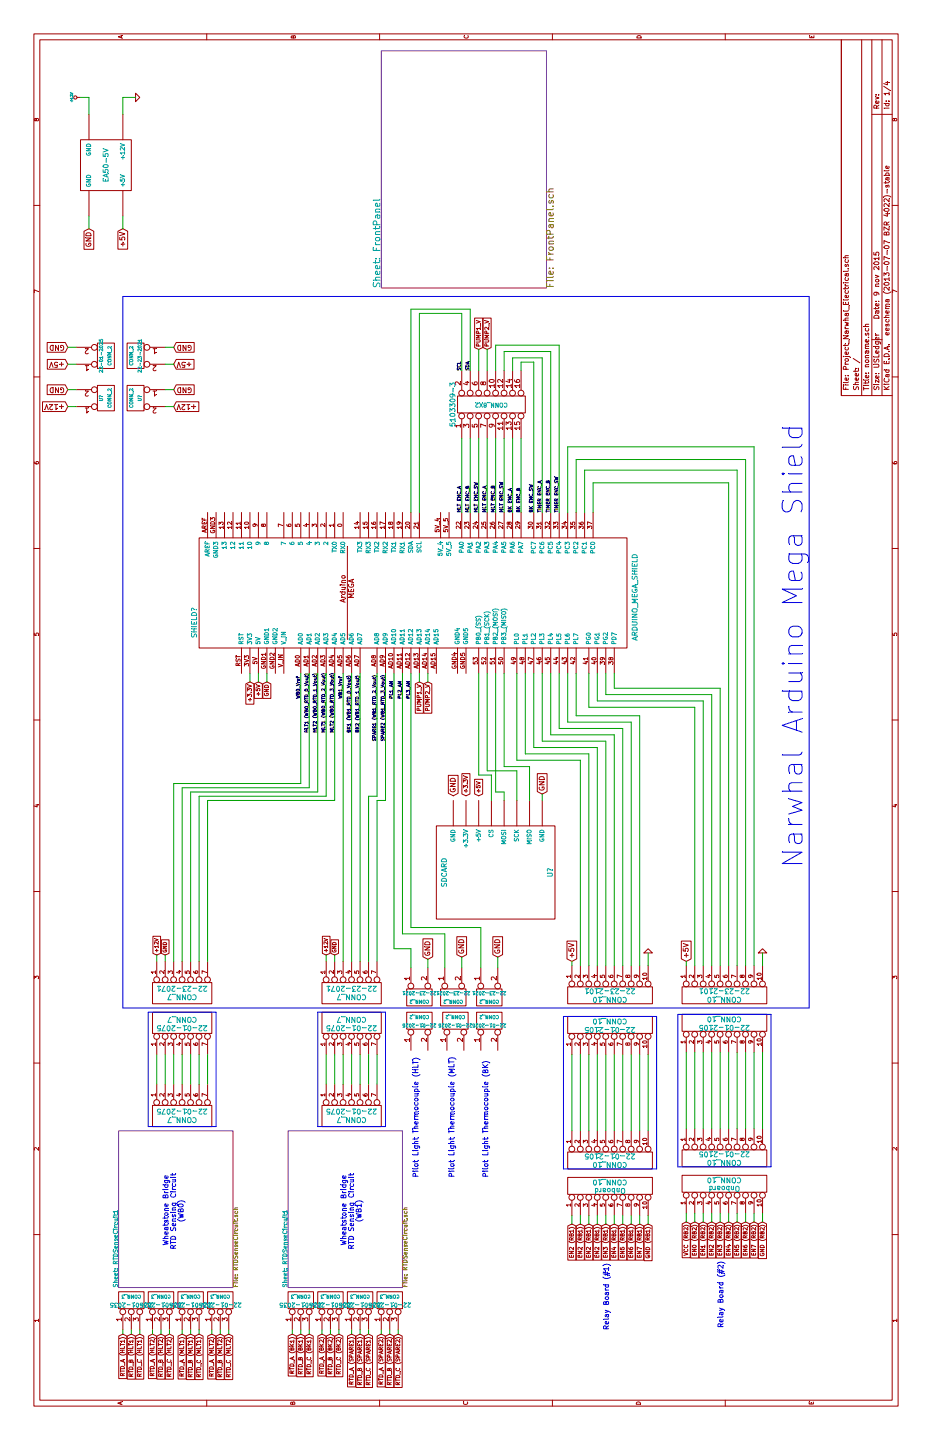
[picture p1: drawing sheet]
EESchema Schematic File Version 2
LIBS:power
LIBS:device
LIBS:transistors
LIBS:conn
LIBS:linear
LIBS:regul
LIBS:74xx
LIBS:cmos4000
LIBS:adc-dac
LIBS:memory
LIBS:xilinx
LIBS:special
LIBS:microcontrollers
LIBS:dsp
LIBS:microchip
LIBS:analog_switches
LIBS:motorola
LIBS:texas
LIBS:intel
LIBS:audio
LIBS:interface
LIBS:digital-audio
LIBS:philips
LIBS:display
LIBS:cypress
LIBS:siliconi
LIBS:opto
LIBS:atmel
LIBS:valves
LIBS:NarwhalLib
LIBS:Project_Narwhal_Electrical-cache
EELAYER 27 0
EELAYER END
$Descr USLedger 17000 11000
encoding utf-8
Sheet 1 4
Title "noname.sch"
Date "9 nov 2015"
Rev ""
Comp ""
Comment1 ""
Comment2 ""
Comment3 ""
Comment4 ""
$EndDescr
$Comp
L CONN_10 22-01-2105
U 1 1
P 4900 7200
F 0 "22-01-2105" V 4850 7200 60  0000 C CNN
F 1 "CONN_10" V 4950 7200 60  0000 C CNN
F 2 "" H 4900 7200 60  0000 C CNN
F 3 "" H 4900 7200 60  0000 C CNN
	1    4900 7200
	1    0    0    -1  
$EndComp
$Comp
L CONN_10 22-01-2105
U 1 1
P 4925 8550
F 0 "22-01-2105" V 4875 8550 60  0000 C CNN
F 1 "CONN_10" V 4975 8550 60  0000 C CNN
F 2 "" H 4925 8550 60  0000 C CNN
F 3 "" H 4925 8550 60  0000 C CNN
	1    4925 8550
	1    0    0    -1  
$EndComp
$Comp
L CONN_10 22-23-2101
U 1 1
P 5250 7200
F 0 "22-23-2101" V 5200 7200 60  0000 C CNN
F 1 "CONN_10" V 5300 7200 60  0000 C CNN
F 2 "" H 5250 7200 60  0000 C CNN
F 3 "" H 5250 7200 60  0000 C CNN
	1    5250 7200
	-1   0    0    -1  
$EndComp
$Comp
L CONN_10 22-23-2101
U 1 1
P 5250 8550
F 0 "22-23-2101" V 5200 8550 60  0000 C CNN
F 1 "CONN_10" V 5300 8550 60  0000 C CNN
F 2 "" H 5250 8550 60  0000 C CNN
F 3 "" H 5250 8550 60  0000 C CNN
	1    5250 8550
	-1   0    0    -1  
$EndComp
$Comp
L CONN_2 22-23-2021
U 1 1
P 5225 4950
F 0 "22-23-2021" V 5175 4950 40  0000 C CNN
F 1 "CONN_2" V 5275 4950 40  0000 C CNN
F 2 "" H 5225 4950 60  0000 C CNN
F 3 "" H 5225 4950 60  0000 C CNN
	1    5225 4950
	-1   0    0    -1  
$EndComp
$Comp
L CONN_2 22-01-2025
U 1 1
P 4950 4950
F 0 "22-01-2025" V 4900 4950 40  0000 C CNN
F 1 "CONN_2" V 5000 4950 40  0000 C CNN
F 2 "" H 4950 4950 60  0000 C CNN
F 3 "" H 4950 4950 60  0000 C CNN
	1    4950 4950
	1    0    0    -1  
$EndComp
$Comp
L CONN_2 22-23-2021
U 1 1
P 5225 5350
F 0 "22-23-2021" V 5175 5350 40  0000 C CNN
F 1 "CONN_2" V 5275 5350 40  0000 C CNN
F 2 "" H 5225 5350 60  0000 C CNN
F 3 "" H 5225 5350 60  0000 C CNN
	1    5225 5350
	-1   0    0    -1  
$EndComp
$Comp
L CONN_2 22-01-2025
U 1 1
P 4950 5375
F 0 "22-01-2025" V 4900 5375 40  0000 C CNN
F 1 "CONN_2" V 5000 5375 40  0000 C CNN
F 2 "" H 4950 5375 60  0000 C CNN
F 3 "" H 4950 5375 60  0000 C CNN
	1    4950 5375
	1    0    0    -1  
$EndComp
$Comp
L CONN_2 22-23-2021
U 1 1
P 5225 5775
F 0 "22-23-2021" V 5175 5775 40  0000 C CNN
F 1 "CONN_2" V 5275 5775 40  0000 C CNN
F 2 "" H 5225 5775 60  0000 C CNN
F 3 "" H 5225 5775 60  0000 C CNN
	1    5225 5775
	-1   0    0    -1  
$EndComp
$Comp
L CONN_2 22-01-2025
U 1 1
P 4950 5775
F 0 "22-01-2025" V 4900 5775 40  0000 C CNN
F 1 "CONN_2" V 5000 5775 40  0000 C CNN
F 2 "" H 4950 5775 60  0000 C CNN
F 3 "" H 4950 5775 60  0000 C CNN
	1    4950 5775
	1    0    0    -1  
$EndComp
Text Notes 3100 4950 0    60   ~ 0
Pilot Light Thermocouple (HLT)
Text Notes 3100 5375 0    60   ~ 0
Pilot Light Thermocouple (MLT)
Text Notes 3100 5775 0    60   ~ 0
Pilot Light Thermocouple (BK)
$Comp
L GND #PWR?
U 1 1
P 5750 9000
F 0 "#PWR?" H 5750 9000 30  0001 C CNN
F 1 "GND" H 5750 8930 30  0001 C CNN
F 2 "" H 5750 9000 60  0000 C CNN
F 3 "" H 5750 9000 60  0000 C CNN
	1    5750 9000
	0    -1   1    0   
$EndComp
$Comp
L GND #PWR?
U 1 1
P 5750 7650
F 0 "#PWR?" H 5750 7650 30  0001 C CNN
F 1 "GND" H 5750 7580 30  0001 C CNN
F 2 "" H 5750 7650 60  0000 C CNN
F 3 "" H 5750 7650 60  0000 C CNN
	1    5750 7650
	0    -1   1    0   
$EndComp
$Comp
L CONN_10 Onboard
U 1 1
P 3000 7200
F 0 "Onboard" V 2950 7200 60  0000 C CNN
F 1 "CONN_10" V 3050 7200 60  0000 C CNN
F 2 "" H 3000 7200 60  0000 C CNN
F 3 "" H 3000 7200 60  0000 C CNN
	1    3000 7200
	1    0    0    -1  
$EndComp
$Comp
L CONN_10 Onboard
U 1 1
P 3025 8550
F 0 "Onboard" V 2975 8550 60  0000 C CNN
F 1 "CONN_10" V 3075 8550 60  0000 C CNN
F 2 "" H 3025 8550 60  0000 C CNN
F 3 "" H 3025 8550 60  0000 C CNN
	1    3025 8550
	1    0    0    -1  
$EndComp
$Comp
L CONN_10 22-01-2105
U 1 1
P 3300 7200
F 0 "22-01-2105" V 3250 7200 60  0000 C CNN
F 1 "CONN_10" V 3350 7200 60  0000 C CNN
F 2 "" H 3300 7200 60  0000 C CNN
F 3 "" H 3300 7200 60  0000 C CNN
	1    3300 7200
	-1   0    0    -1  
$EndComp
$Comp
L CONN_10 22-01-2105
U 1 1
P 3325 8550
F 0 "22-01-2105" V 3275 8550 60  0000 C CNN
F 1 "CONN_10" V 3375 8550 60  0000 C CNN
F 2 "" H 3325 8550 60  0000 C CNN
F 3 "" H 3325 8550 60  0000 C CNN
	1    3325 8550
	-1   0    0    -1  
$EndComp
Text Notes 1325 8550 0    60   ~ 0
Relay Board (#2)
Text Notes 1300 7200 0    60   ~ 0
Relay Board (#1)
$Sheet
S 13600 4500 2800 1950
U 55E39838
F0 "FrontPanel" 79
F1 "FrontPanel.sch" 79
$EndSheet
$Comp
L ARDUINO_MEGA_SHIELD SHIELD?
U 1 1
P 10050 4800
F 0 "SHIELD?" H 9650 7300 60  0000 C CNN
F 1 "ARDUINO_MEGA_SHIELD" H 9950 2100 60  0000 C CNN
F 2 "" H 10050 4800 60  0000 C CNN
F 3 "" H 10050 4800 60  0000 C CNN
	1    10050 4800
	1    0    0    -1  
$EndComp
Text GLabel 1250 1450 0    47   Input ~ 0
RTD_A (HLT1)
Text GLabel 1250 1550 0    47   Input ~ 0
RTD_B (HLT1)
Text GLabel 1250 1650 0    47   Input ~ 0
RTD_C (HLT1)
Text GLabel 2550 7050 0    47   Input ~ 0
EN2 (RB1)
Text GLabel 2550 7150 0    47   Input ~ 0
EN3 (RB1)
Text GLabel 2550 7250 0    47   Input ~ 0
EN4 (RB1)
Text GLabel 2550 7350 0    47   Input ~ 0
EN5 (RB1)
Text GLabel 2550 7450 0    47   Input ~ 0
EN6 (RB1)
Text GLabel 2550 7550 0    47   Input ~ 0
EN7 (RB1)
Text GLabel 2550 7650 0    47   Input ~ 0
GND (RB1)
Text GLabel 2575 8100 0    47   Input ~ 0
VCC (RB2)
Text GLabel 2575 8200 0    47   Input ~ 0
EN0 (RB2)
Text GLabel 2575 8300 0    47   Input ~ 0
EN1 (RB2)
Text GLabel 2575 8400 0    47   Input ~ 0
EN2 (RB2)
Text GLabel 2575 8500 0    47   Input ~ 0
EN3 (RB2)
Text GLabel 2575 8600 0    47   Input ~ 0
EN4 (RB2)
Text GLabel 2575 8700 0    47   Input ~ 0
EN5 (RB2)
Text GLabel 2575 8800 0    47   Input ~ 0
EN6 (RB2)
Text GLabel 2575 8900 0    47   Input ~ 0
EN7 (RB2)
Text GLabel 2575 9000 0    47   Input ~ 0
GND (RB2)
$Comp
L CONN_2 22-01-2025
U 1 1
P 12800 1250
F 0 "22-01-2025" V 12750 1250 40  0000 C CNN
F 1 "CONN_2" V 12850 1250 40  0000 C CNN
F 2 "" H 12800 1250 60  0000 C CNN
F 3 "" H 12800 1250 60  0000 C CNN
	1    12800 1250
	0    -1   1    0   
$EndComp
Text GLabel 5700 5875 2    60   Input ~ 0
GND
Text GLabel 5700 5450 2    60   Input ~ 0
GND
Text GLabel 5675 5050 2    60   Input ~ 0
GND
Text Label 8750 4650 0    39   ~ 0
PL1_AN
Text Label 8750 4750 0    39   ~ 0
PL2_AN
Text Label 8750 4850 0    39   ~ 0
PL3_AN
Text Label 8750 3550 0    39   ~ 0
WB0_Vref
Text Label 8350 3650 0    39   ~ 0
HLT1 (WB0_RTD_0_Vout)
$Comp
L CONN_3 22-01-2035
U 1 1
P 1650 1550
F 0 "22-01-2035" V 1600 1550 50  0000 C CNN
F 1 "CONN_3" V 1700 1550 40  0000 C CNN
F 2 "" H 1650 1550 60  0000 C CNN
F 3 "" H 1650 1550 60  0000 C CNN
	1    1650 1550
	1    0    0    -1  
$EndComp
$Comp
L CONN_3 22-01-2035
U 1 1
P 1650 1900
F 0 "22-01-2035" V 1600 1900 50  0000 C CNN
F 1 "CONN_3" V 1700 1900 40  0000 C CNN
F 2 "" H 1650 1900 60  0000 C CNN
F 3 "" H 1650 1900 60  0000 C CNN
	1    1650 1900
	1    0    0    -1  
$EndComp
$Comp
L CONN_3 22-01-2035
U 1 1
P 1650 2250
F 0 "22-01-2035" V 1600 2250 50  0000 C CNN
F 1 "CONN_3" V 1700 2250 40  0000 C CNN
F 2 "" H 1650 2250 60  0000 C CNN
F 3 "" H 1650 2250 60  0000 C CNN
	1    1650 2250
	1    0    0    -1  
$EndComp
$Sheet
S 1800 1400 1850 1350
U 55E57BF5
F0 "RTDSenseCircuit1" 50
F1 "RTDSenseCircuit.sch" 50
$EndSheet
Text GLabel 5725 1850 2    43   Input ~ 0
+12V
Text GLabel 5725 1950 2    43   Input ~ 0
GND
Text GLabel 5650 6750 2    60   Input ~ 0
+5V
Text GLabel 5650 8100 2    60   Input ~ 0
+5V
Text GLabel 8950 3050 0    47   Input ~ 0
+5V
Text GLabel 8950 3150 0    47   Input ~ 0
GND
Text GLabel 12700 800  1    60   Input ~ 0
+5V
Text GLabel 12900 800  1    60   Input ~ 0
GND
Text GLabel 1250 1800 0    47   Input ~ 0
RTD_A (HLT2)
Text GLabel 1250 1900 0    47   Input ~ 0
RTD_B (HLT2)
Text GLabel 1250 2000 0    47   Input ~ 0
RTD_C (HLT2)
Text GLabel 1250 2150 0    47   Input ~ 0
RTD_A (MLT1)
Text GLabel 1250 2250 0    47   Input ~ 0
RTD_B (MLT1)
Text GLabel 1250 2350 0    47   Input ~ 0
RTD_C (MLT1)
$Comp
L CONN_3 22-01-2035
U 1 1
P 1650 2600
F 0 "22-01-2035" V 1600 2600 50  0000 C CNN
F 1 "CONN_3" V 1700 2600 40  0000 C CNN
F 2 "" H 1650 2600 60  0000 C CNN
F 3 "" H 1650 2600 60  0000 C CNN
	1    1650 2600
	1    0    0    -1  
$EndComp
Text GLabel 1250 2500 0    47   Input ~ 0
RTD_A (MLT2)
Text GLabel 1250 2600 0    47   Input ~ 0
RTD_B (MLT2)
Text GLabel 1250 2700 0    47   Input ~ 0
RTD_C (MLT2)
Text GLabel 1250 3450 0    47   Input ~ 0
RTD_A (BK1)
Text GLabel 1250 3550 0    47   Input ~ 0
RTD_B (BK1)
Text GLabel 1250 3650 0    47   Input ~ 0
RTD_C (BK1)
$Comp
L CONN_3 22-01-2035
U 1 1
P 1650 3550
F 0 "22-01-2035" V 1600 3550 50  0000 C CNN
F 1 "CONN_3" V 1700 3550 40  0000 C CNN
F 2 "" H 1650 3550 60  0000 C CNN
F 3 "" H 1650 3550 60  0000 C CNN
	1    1650 3550
	1    0    0    -1  
$EndComp
$Comp
L CONN_3 22-01-2035
U 1 1
P 1650 3900
F 0 "22-01-2035" V 1600 3900 50  0000 C CNN
F 1 "CONN_3" V 1700 3900 40  0000 C CNN
F 2 "" H 1650 3900 60  0000 C CNN
F 3 "" H 1650 3900 60  0000 C CNN
	1    1650 3900
	1    0    0    -1  
$EndComp
$Comp
L CONN_3 22-01-2035
U 1 1
P 1650 4250
F 0 "22-01-2035" V 1600 4250 50  0000 C CNN
F 1 "CONN_3" V 1700 4250 40  0000 C CNN
F 2 "" H 1650 4250 60  0000 C CNN
F 3 "" H 1650 4250 60  0000 C CNN
	1    1650 4250
	1    0    0    -1  
$EndComp
Text GLabel 1250 3800 0    47   Input ~ 0
RTD_A (BK2)
Text GLabel 1250 3900 0    47   Input ~ 0
RTD_B (BK2)
Text GLabel 1250 4000 0    47   Input ~ 0
RTD_C (BK2)
Text GLabel 1250 4150 0    47   Input ~ 0
RTD_A (SPARE1)
Text GLabel 1250 4250 0    47   Input ~ 0
RTD_B (SPARE1)
Text GLabel 1250 4350 0    47   Input ~ 0
RTD_C (SPARE1)
$Comp
L CONN_3 22-01-2035
U 1 1
P 1650 4600
F 0 "22-01-2035" V 1600 4600 50  0000 C CNN
F 1 "CONN_3" V 1700 4600 40  0000 C CNN
F 2 "" H 1650 4600 60  0000 C CNN
F 3 "" H 1650 4600 60  0000 C CNN
	1    1650 4600
	1    0    0    -1  
$EndComp
Text GLabel 1250 4500 0    47   Input ~ 0
RTD_A (SPARE2)
Text GLabel 1250 4600 0    47   Input ~ 0
RTD_B (SPARE2)
Text GLabel 1250 4700 0    47   Input ~ 0
RTD_C (SPARE2)
$Sheet
S 1800 3400 1850 1350
U 55E62603
F0 "RTDSenseCircuit1" 50
F1 "RTDSenseCircuit.sch" 50
$EndSheet
Text Notes 2250 2000 0    60   ~ 0
 Wheatstone Bridge \nRTD Sensing Circuit\n       (WB0)
Text Notes 2250 4100 0    60   ~ 0
 Wheatstone Bridge \nRTD Sensing Circuit\n       (WB1)
Text Label 8350 3750 0    39   ~ 0
HLT2 (WB0_RTD_1_Vout)
Text Label 8350 3850 0    39   ~ 0
MLT1 (WB0_RTD_2_Vout)
Text Label 8350 3950 0    39   ~ 0
MLT2 (WB0_RTD_3_Vout)
Text Label 8750 4050 0    39   ~ 0
WB1_Vref
Text Label 8350 4150 0    39   ~ 0
BK1 (WB1_RTD_0_Vout)
Text Label 8350 4250 0    39   ~ 0
BK2 (WB1_RTD_1_Vout)
Text Label 8250 4450 0    39   ~ 0
SPARE1 (WB1_RTD_2_Vout)
Text Label 8250 4550 0    39   ~ 0
SPARE2 (WB1_RTD_3_Vout)
Text Label 10950 5450 0    39   ~ 0
HLT ENC_A
Text Label 10950 5550 0    39   ~ 0
HLT ENC_B
Text Label 10950 5650 0    39   ~ 0
HLT ENC_SW
Text Label 10950 5750 0    39   ~ 0
MLT ENC_A
Text Label 10950 5850 0    39   ~ 0
MLT ENC_B
Text Label 10950 5950 0    39   ~ 0
MLT ENC_SW
Text Label 10950 6050 0    39   ~ 0
BK ENC_A
Text Label 10950 6150 0    39   ~ 0
BK ENC_B
Text Label 10950 6300 0    39   ~ 0
BK ENC_SW
Text Label 10950 6400 0    39   ~ 0
TIMER ENC_A
Text Label 10950 6500 0    39   ~ 0
TIMER ENC_B
Text Label 10950 6600 0    39   ~ 0
TIMER ENC_SW
$Comp
L CONN_2 22-23-2021
U 1 1
P 12800 1600
F 0 "22-23-2021" V 12750 1600 40  0000 C CNN
F 1 "CONN_2" V 12850 1600 40  0000 C CNN
F 2 "" H 12800 1600 60  0000 C CNN
F 3 "" H 12800 1600 60  0000 C CNN
	1    12800 1600
	0    1    -1   0   
$EndComp
Text GLabel 12700 2050 3    60   Input ~ 0
+5V
Text GLabel 12900 2050 3    60   Input ~ 0
GND
Text Label 12625 5550 0    39   ~ 0
SDA
Text Label 12625 5450 0    39   ~ 0
SCL
Text GLabel 12875 5650 2    47   Input ~ 0
PUMP1_V
Text GLabel 12875 5750 2    47   Input ~ 0
PUMP2_V
Text GLabel 8950 4950 0    47   Input ~ 0
PUMP1_V
Text GLabel 8950 5050 0    47   Input ~ 0
PUMP2_V
Text Notes 6750 9500 0    236  ~ 0
Narwhal Arduino Mega Shield
$Comp
L EA50-5V U?
U 1 1
P 15050 1250
F 0 "U?" H 15050 1250 60  0001 C CNN
F 1 "EA50-5V" H 15050 1250 60  0000 C CNN
F 2 "" H 15050 1250 60  0000 C CNN
F 3 "" H 15050 1250 60  0000 C CNN
	1    15050 1250
	-1   0    0    1   
$EndComp
Text GLabel 14300 1050 0    60   Input ~ 0
GND
Text GLabel 14300 1450 0    60   Input ~ 0
+5V
$Comp
L +12V #PWR?
U 1 1
P 15850 950
F 0 "#PWR?" H 15850 900 20  0001 C CNN
F 1 "+12V" H 15850 1050 30  0000 C CNN
F 2 "" H 15850 950 60  0000 C CNN
F 3 "" H 15850 950 60  0000 C CNN
	1    15850 950 
	1    0    0    -1  
$EndComp
$Comp
L GND #PWR?
U 1 1
P 15850 1600
F 0 "#PWR?" H 15850 1600 30  0001 C CNN
F 1 "GND" H 15850 1530 30  0001 C CNN
F 2 "" H 15850 1600 60  0000 C CNN
F 3 "" H 15850 1600 60  0000 C CNN
	1    15850 1600
	1    0    0    -1  
$EndComp
Text GLabel 2550 6950 0    47   Input ~ 0
EN2 (RB1)
Text GLabel 2550 6850 0    47   Input ~ 0
EN2 (RB1)
Text GLabel 2550 6750 0    47   Input ~ 0
EN2 (RB1)
$Comp
L CONN_7 22-01-2075
U 1 1
P 4900 2150
F 0 "22-01-2075" V 4870 2150 60  0000 C CNN
F 1 "CONN_7" V 4970 2150 60  0000 C CNN
F 2 "" H 4900 2150 60  0000 C CNN
F 3 "" H 4900 2150 60  0000 C CNN
	1    4900 2150
	1    0    0    -1  
$EndComp
$Comp
L CONN_7 22-01-2075
U 1 1
P 3850 2150
F 0 "22-01-2075" V 3820 2150 60  0000 C CNN
F 1 "CONN_7" V 3920 2150 60  0000 C CNN
F 2 "" H 3850 2150 60  0000 C CNN
F 3 "" H 3850 2150 60  0000 C CNN
	1    3850 2150
	-1   0    0    -1  
$EndComp
$Comp
L CONN_7 22-23-2071
U 1 1
P 5300 2150
F 0 "22-23-2071" V 5270 2150 60  0000 C CNN
F 1 "CONN_7" V 5370 2150 60  0000 C CNN
F 2 "" H 5300 2150 60  0000 C CNN
F 3 "" H 5300 2150 60  0000 C CNN
	1    5300 2150
	-1   0    0    -1  
$EndComp
$Comp
L CONN_7 22-01-2075
U 1 1
P 4900 4150
F 0 "22-01-2075" V 4870 4150 60  0000 C CNN
F 1 "CONN_7" V 4970 4150 60  0000 C CNN
F 2 "" H 4900 4150 60  0000 C CNN
F 3 "" H 4900 4150 60  0000 C CNN
	1    4900 4150
	1    0    0    -1  
$EndComp
$Comp
L CONN_7 22-01-2075
U 1 1
P 3850 4150
F 0 "22-01-2075" V 3820 4150 60  0000 C CNN
F 1 "CONN_7" V 3920 4150 60  0000 C CNN
F 2 "" H 3850 4150 60  0000 C CNN
F 3 "" H 3850 4150 60  0000 C CNN
	1    3850 4150
	-1   0    0    -1  
$EndComp
Text GLabel 5725 3850 2    43   Input ~ 0
+12V
Text GLabel 5725 3950 2    43   Input ~ 0
GND
$Comp
L CONN_7 22-23-2071
U 1 1
P 5300 4150
F 0 "22-23-2071" V 5270 4150 60  0000 C CNN
F 1 "CONN_7" V 5370 4150 60  0000 C CNN
F 2 "" H 5300 4150 60  0000 C CNN
F 3 "" H 5300 4150 60  0000 C CNN
	1    5300 4150
	-1   0    0    -1  
$EndComp
$Comp
L CONN_8X2 5103309-3
U 1 1
P 12225 5800
F 0 "5103309-3" H 12225 6250 60  0000 C CNN
F 1 "CONN_8X2" V 12225 5800 50  0000 C CNN
F 2 "" H 12225 5800 60  0000 C CNN
F 3 "" H 12225 5800 60  0000 C CNN
	1    12225 5800
	1    0    0    -1  
$EndComp
$Comp
L CONN_2 U?
U 1 1
P 12300 1600
F 0 "U?" V 12250 1600 40  0000 C CNN
F 1 "CONN_2" V 12350 1600 40  0000 C CNN
F 2 "" H 12300 1600 60  0000 C CNN
F 3 "" H 12300 1600 60  0000 C CNN
	1    12300 1600
	0    1    -1   0   
$EndComp
Text GLabel 12200 2050 3    60   Input ~ 0
+12V
Text GLabel 12400 2050 3    60   Input ~ 0
GND
$Comp
L CONN_2 U?
U 1 1
P 12300 1250
F 0 "U?" V 12250 1250 40  0000 C CNN
F 1 "CONN_2" V 12350 1250 40  0000 C CNN
F 2 "" H 12300 1250 60  0000 C CNN
F 3 "" H 12300 1250 60  0000 C CNN
	1    12300 1250
	0    -1   1    0   
$EndComp
Text GLabel 12200 800  1    60   Input ~ 0
+12V
Text GLabel 12400 800  1    60   Input ~ 0
GND
$Comp
L SDCARD U?
U 1 1
P 6700 5800
F 0 "U?" H 6700 5100 60  0000 C CNN
F 1 "SDCARD" H 6700 6350 60  0000 C CNN
F 2 "" H 6700 5750 60  0000 C CNN
F 3 "" H 6700 5750 60  0000 C CNN
	1    6700 5800
	1    0    0    -1  
$EndComp
Text GLabel 7605 5350 2    60   Input ~ 0
GND
Text GLabel 7625 6400 2    60   Input ~ 0
GND
Text GLabel 8950 2950 0    47   Input ~ 0
+3.3V
Text GLabel 7605 5650 2    47   Input ~ 0
+5V
Text GLabel 7605 5500 2    47   Input ~ 0
+3.3V
Wire Wire Line
	7750 3550 9050 3550
Wire Wire Line
	7700 3650 9050 3650
Wire Wire Line
	7650 3750 9050 3750
Wire Wire Line
	7600 3850 9050 3850
Wire Wire Line
	7550 3950 9050 3950
Wire Wire Line
	5600 9000 5750 9000
Wire Wire Line
	5600 7650 5750 7650
Wire Wire Line
	10950 5450 11825 5450
Wire Wire Line
	10950 5550 11825 5550
Wire Wire Line
	10950 5650 11825 5650
Wire Wire Line
	10950 5750 11825 5750
Wire Wire Line
	10950 5850 11825 5850
Wire Wire Line
	10950 5950 11825 5950
Wire Wire Line
	10950 6050 11825 6050
Wire Wire Line
	10950 6150 11825 6150
Wire Wire Line
	2550 7050 2650 7050
Wire Wire Line
	2650 7150 2550 7150
Wire Wire Line
	2550 7250 2650 7250
Wire Wire Line
	2650 7350 2550 7350
Wire Wire Line
	2550 7450 2650 7450
Wire Wire Line
	2650 7550 2550 7550
Wire Wire Line
	2650 7650 2550 7650
Wire Wire Line
	2575 8100 2675 8100
Wire Wire Line
	2675 8200 2575 8200
Wire Wire Line
	2575 8300 2675 8300
Wire Wire Line
	2675 8400 2575 8400
Wire Wire Line
	2575 8500 2675 8500
Wire Wire Line
	2675 8600 2575 8600
Wire Wire Line
	2575 8700 2675 8700
Wire Wire Line
	2675 8800 2575 8800
Wire Wire Line
	2575 8900 2675 8900
Wire Wire Line
	2675 9000 2575 9000
Wire Wire Line
	4550 6750 3650 6750
Wire Wire Line
	3650 6850 4550 6850
Wire Wire Line
	4550 6950 3650 6950
Wire Wire Line
	3650 7050 4550 7050
Wire Wire Line
	4550 7150 3650 7150
Wire Wire Line
	3650 7250 4550 7250
Wire Wire Line
	4550 7350 3650 7350
Wire Wire Line
	3650 7450 4550 7450
Wire Wire Line
	4550 7550 3650 7550
Wire Wire Line
	3650 7650 4550 7650
Wire Wire Line
	4575 8100 3675 8100
Wire Wire Line
	4575 8200 3675 8200
Wire Wire Line
	4575 8300 3675 8300
Wire Wire Line
	3675 8400 4575 8400
Wire Wire Line
	4575 8500 3675 8500
Wire Wire Line
	3675 8600 4575 8600
Wire Wire Line
	3675 8700 4575 8700
Wire Wire Line
	4575 8800 3675 8800
Wire Wire Line
	3675 8900 4575 8900
Wire Wire Line
	4575 9000 3675 9000
Wire Wire Line
	5800 4650 9050 4650
Wire Wire Line
	5975 4750 9050 4750
Wire Wire Line
	6050 4850 9050 4850
Wire Wire Line
	5600 6850 8025 6850
Wire Wire Line
	5600 6950 8100 6950
Wire Wire Line
	5600 7050 8175 7050
Wire Wire Line
	5600 7150 8250 7150
Wire Wire Line
	5600 7250 8325 7250
Wire Wire Line
	5600 7350 8400 7350
Wire Wire Line
	5600 7450 8475 7450
Wire Wire Line
	5600 7550 8550 7550
Wire Wire Line
	5600 8200 8650 8200
Wire Wire Line
	5600 8300 8725 8300
Wire Wire Line
	5600 8400 8800 8400
Wire Wire Line
	5600 8500 8875 8500
Wire Wire Line
	5600 8600 11300 8600
Wire Wire Line
	5600 8700 11450 8700
Wire Wire Line
	5600 8800 11575 8800
Wire Wire Line
	5600 8900 11725 8900
Wire Wire Line
	5650 6750 5600 6750
Wire Wire Line
	5600 8100 5650 8100
Wire Wire Line
	8950 3050 9050 3050
Wire Wire Line
	8950 3150 9050 3150
Wire Wire Line
	12900 800  12900 900 
Wire Wire Line
	12700 800  12700 900 
Wire Wire Line
	1300 1450 1250 1450
Wire Wire Line
	1300 1550 1250 1550
Wire Wire Line
	1300 1650 1250 1650
Wire Wire Line
	1300 1800 1250 1800
Wire Wire Line
	1250 1900 1300 1900
Wire Wire Line
	1300 2000 1250 2000
Wire Wire Line
	1300 2150 1250 2150
Wire Wire Line
	1300 2250 1250 2250
Wire Wire Line
	1300 2350 1250 2350
Wire Wire Line
	1300 2500 1250 2500
Wire Wire Line
	1300 2600 1250 2600
Wire Wire Line
	1300 2700 1250 2700
Wire Wire Line
	1300 3450 1250 3450
Wire Wire Line
	1300 3550 1250 3550
Wire Wire Line
	1300 3650 1250 3650
Wire Wire Line
	1300 3800 1250 3800
Wire Wire Line
	1250 3900 1300 3900
Wire Wire Line
	1300 4000 1250 4000
Wire Wire Line
	1300 4150 1250 4150
Wire Wire Line
	1300 4250 1250 4250
Wire Wire Line
	1300 4350 1250 4350
Wire Wire Line
	1300 4500 1250 4500
Wire Wire Line
	1300 4600 1250 4600
Wire Wire Line
	1300 4700 1250 4700
Wire Wire Line
	7550 2450 7550 3950
Wire Wire Line
	7600 3850 7600 2350
Wire Wire Line
	7650 2250 7650 3750
Wire Wire Line
	7700 3650 7700 2150
Wire Wire Line
	7750 2050 7750 3550
Wire Wire Line
	7550 4450 7550 4550
Wire Wire Line
	7550 4550 9050 4550
Wire Wire Line
	7600 4350 7600 4450
Wire Wire Line
	7600 4450 9050 4450
Wire Notes Line
	3700 1750 3700 2550
Wire Notes Line
	5050 1750 5050 2550
Wire Notes Line
	5050 2550 3700 2550
Wire Notes Line
	3200 7750 3200 6650
Wire Notes Line
	3200 6650 5000 6650
Wire Notes Line
	5000 6650 5000 7750
Wire Notes Line
	5000 7750 3200 7750
Wire Notes Line
	3225 9100 3225 8000
Wire Notes Line
	3225 8000 5025 8000
Wire Notes Line
	5025 8000 5025 9100
Wire Notes Line
	5025 9100 3225 9100
Wire Wire Line
	12700 1950 12700 2050
Wire Wire Line
	12900 1950 12900 2050
Wire Wire Line
	10950 4850 13350 4850
Wire Wire Line
	10950 4950 13300 4950
Wire Wire Line
	12625 5650 12875 5650
Wire Wire Line
	12625 5750 12875 5750
Wire Wire Line
	9050 4950 8950 4950
Wire Wire Line
	8950 5050 9050 5050
Wire Notes Line
	5100 1450 5100 9550
Wire Notes Line
	5100 9550 13500 9550
Wire Notes Line
	13500 9550 13500 1450
Wire Notes Line
	13500 1450 5100 1450
Wire Wire Line
	14300 1050 14450 1050
Wire Wire Line
	14450 1450 14300 1450
Wire Wire Line
	15650 1450 15850 1450
Wire Wire Line
	15850 1450 15850 1600
Wire Wire Line
	15650 1050 15850 1050
Wire Wire Line
	15850 1050 15850 950 
Wire Wire Line
	2650 6750 2550 6750
Wire Wire Line
	2550 6850 2650 6850
Wire Wire Line
	2650 6950 2550 6950
Wire Wire Line
	4200 1850 4550 1850
Wire Wire Line
	4550 1950 4200 1950
Wire Wire Line
	4200 2050 4550 2050
Wire Wire Line
	4550 2150 4200 2150
Wire Wire Line
	4200 2250 4550 2250
Wire Wire Line
	4550 2350 4200 2350
Wire Wire Line
	4200 2450 4550 2450
Wire Wire Line
	5725 1850 5650 1850
Wire Wire Line
	5650 1950 5725 1950
Wire Wire Line
	5650 2050 7750 2050
Wire Wire Line
	7700 2150 5650 2150
Wire Wire Line
	5650 2250 7650 2250
Wire Wire Line
	7600 2350 5650 2350
Wire Wire Line
	5650 2450 7550 2450
Wire Notes Line
	3700 1750 5050 1750
Wire Notes Line
	3700 3750 3700 4550
Wire Notes Line
	5050 3750 5050 4550
Wire Notes Line
	5050 4550 3700 4550
Wire Wire Line
	4200 3850 4550 3850
Wire Wire Line
	4550 3950 4200 3950
Wire Wire Line
	4200 4050 4550 4050
Wire Wire Line
	4550 4150 4200 4150
Wire Wire Line
	4200 4250 4550 4250
Wire Wire Line
	4550 4350 4200 4350
Wire Wire Line
	4200 4450 4550 4450
Wire Notes Line
	3700 3750 5050 3750
Wire Wire Line
	5725 3850 5650 3850
Wire Wire Line
	5650 3950 5725 3950
Wire Wire Line
	5650 4050 9050 4050
Wire Wire Line
	5650 4150 9050 4150
Wire Wire Line
	5650 4250 9050 4250
Wire Wire Line
	7600 4350 5650 4350
Wire Wire Line
	5650 4450 7550 4450
Wire Wire Line
	12625 5450 13300 5450
Wire Wire Line
	13300 5450 13300 4950
Wire Wire Line
	12625 5550 13350 5550
Wire Wire Line
	13350 5550 13350 4850
Wire Wire Line
	10950 6300 12725 6300
Wire Wire Line
	12725 6300 12725 6150
Wire Wire Line
	12725 6150 12625 6150
Wire Wire Line
	10950 6400 12775 6400
Wire Wire Line
	12775 6400 12775 6050
Wire Wire Line
	12775 6050 12625 6050
Wire Wire Line
	10950 6500 12850 6500
Wire Wire Line
	12850 6500 12850 5950
Wire Wire Line
	12850 5950 12625 5950
Wire Wire Line
	10950 6600 12925 6600
Wire Wire Line
	12925 6600 12925 5850
Wire Wire Line
	12925 5850 12625 5850
Wire Wire Line
	5575 5050 5675 5050
Wire Wire Line
	5575 5450 5700 5450
Wire Wire Line
	5575 5875 5700 5875
Wire Wire Line
	5575 4850 5800 4850
Wire Wire Line
	5800 4850 5800 4650
Wire Wire Line
	5575 5250 5975 5250
Wire Wire Line
	5975 5250 5975 4750
Wire Wire Line
	5575 5675 6050 5675
Wire Wire Line
	6050 5675 6050 4850
Wire Wire Line
	11725 8900 11725 6700
Wire Wire Line
	11725 6700 10950 6700
Wire Wire Line
	11575 8800 11575 6800
Wire Wire Line
	11575 6800 10950 6800
Wire Wire Line
	11450 8700 11450 6900
Wire Wire Line
	11450 6900 10950 6900
Wire Wire Line
	11300 8600 11300 7000
Wire Wire Line
	11300 7000 10950 7000
Wire Wire Line
	8875 8500 8875 7250
Wire Wire Line
	8875 7250 9050 7250
Wire Wire Line
	8800 8400 8800 7150
Wire Wire Line
	8800 7150 9050 7150
Wire Wire Line
	8725 8300 8725 7050
Wire Wire Line
	8725 7050 9050 7050
Wire Wire Line
	8650 8200 8650 6950
Wire Wire Line
	8650 6950 9050 6950
Wire Wire Line
	8550 7550 8550 6800
Wire Wire Line
	8550 6800 9050 6800
Wire Wire Line
	8475 7450 8475 6700
Wire Wire Line
	8475 6700 9050 6700
Wire Wire Line
	8400 7350 8400 6600
Wire Wire Line
	8400 6600 9050 6600
Wire Wire Line
	8325 7250 8325 6500
Wire Wire Line
	8325 6500 9050 6500
Wire Wire Line
	8250 7150 8250 6400
Wire Wire Line
	8250 6400 9050 6400
Wire Wire Line
	8175 7050 8175 6300
Wire Wire Line
	8175 6300 9050 6300
Wire Wire Line
	8100 6950 8100 6200
Wire Wire Line
	8100 6200 9050 6200
Wire Wire Line
	8025 6850 8025 6100
Wire Wire Line
	8025 6100 9050 6100
Wire Wire Line
	12200 1950 12200 2050
Wire Wire Line
	12400 1950 12400 2050
Wire Wire Line
	12400 800  12400 900 
Wire Wire Line
	12200 800  12200 900 
Wire Wire Line
	8950 2950 9050 2950
Wire Wire Line
	7550 6250 7950 6250
Wire Wire Line
	7950 6250 7950 5950
Wire Wire Line
	7950 5950 9050 5950
Wire Wire Line
	7550 6100 7900 6100
Wire Wire Line
	7900 6100 7900 5750
Wire Wire Line
	7900 5750 9050 5750
Wire Wire Line
	7550 5950 7650 5950
Wire Wire Line
	7650 5950 7650 5850
Wire Wire Line
	7650 5850 9050 5850
Wire Wire Line
	7550 5800 7850 5800
Wire Wire Line
	7850 5800 7850 5650
Wire Wire Line
	7850 5650 9050 5650
Wire Wire Line
	7550 6400 7625 6400
$EndSCHEMATC
